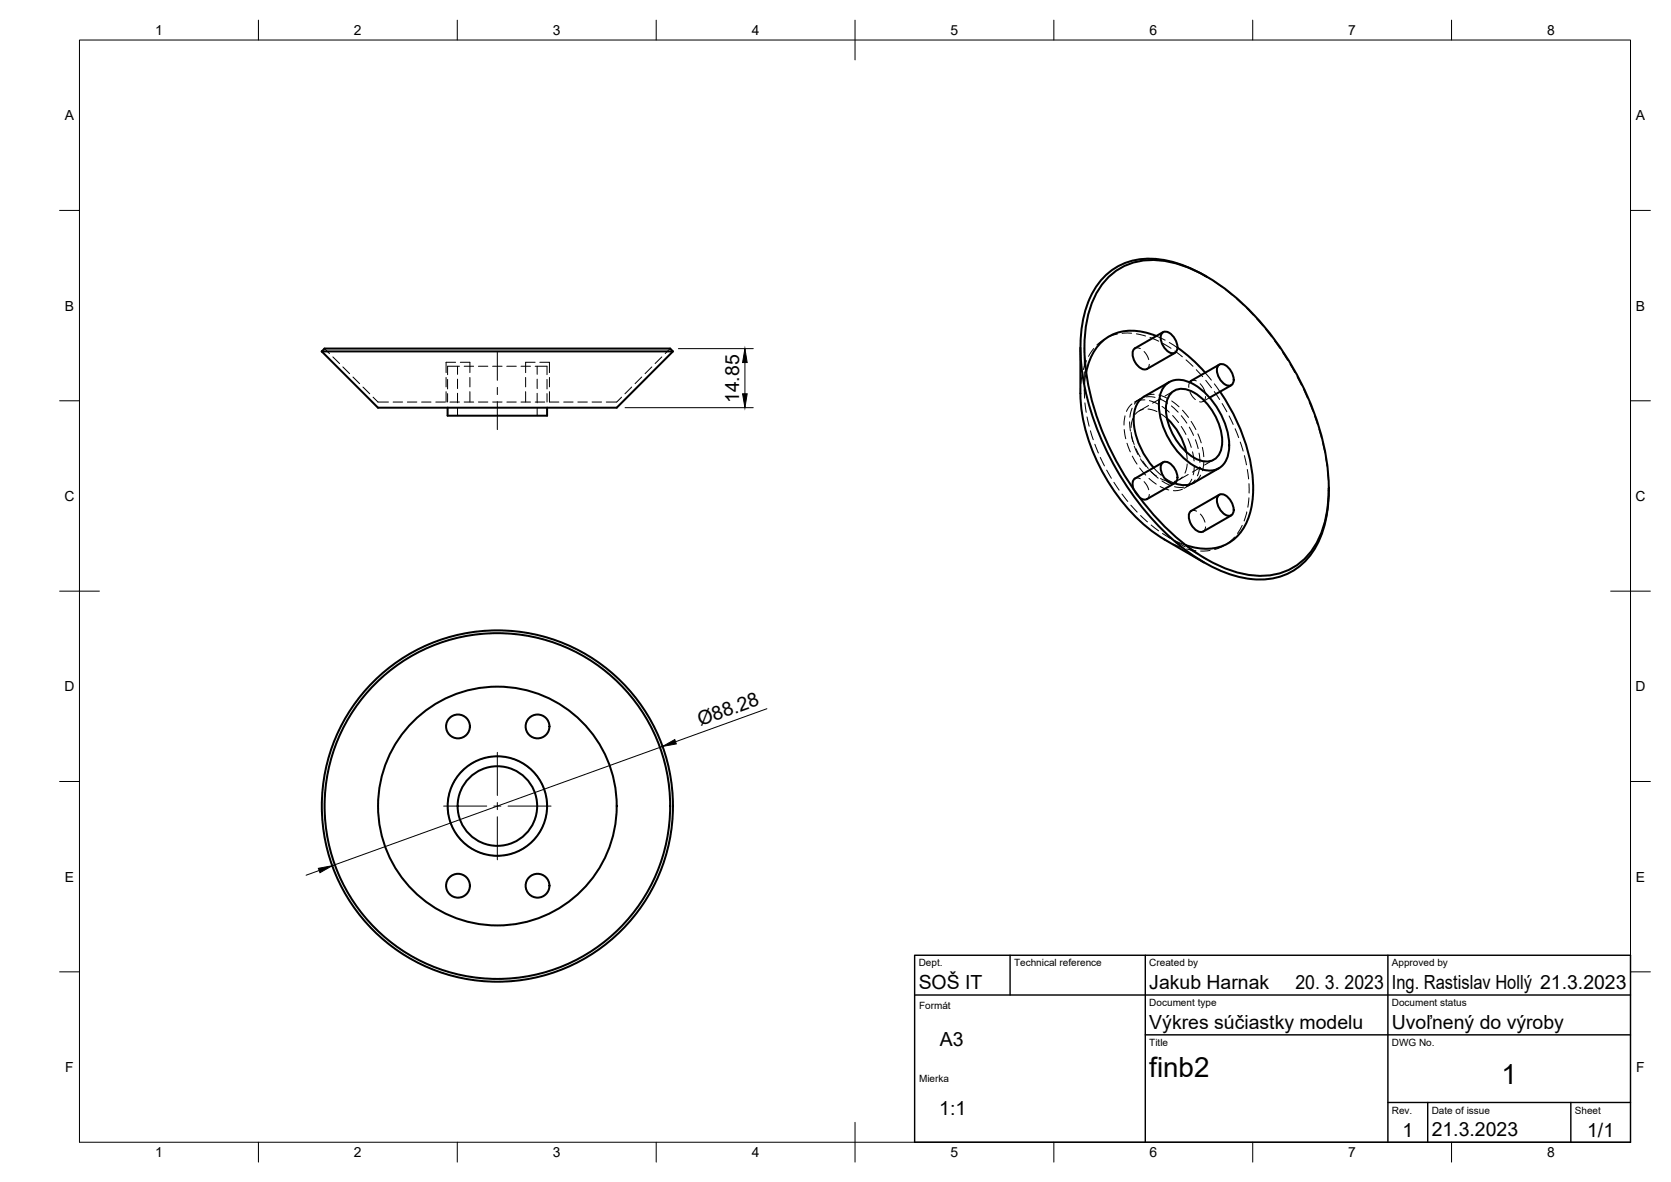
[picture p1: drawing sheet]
<svg xmlns="http://www.w3.org/2000/svg" width="420mm" height="297mm" viewBox="0 0 420 297" stroke-linecap="round" stroke-linejoin="round" font-family="sans-serif">
<!-- layer: Visible -->
<g fill="none" stroke="#000" stroke-width=".51">
<path d="M278.4 70a16.5 16.5 0 0 1 16.5-4 44.2 44.2 0 0 1 20.4 13.2 70.8 70.8 0 0 1 18.5 38.5 32.7 32.7 0 0 1-2.3 17.9 15.8 15.8 0 0 1-17.6 8.9 40.2 40.2 0 0 1-20.6-11.7 71 71 0 0 1-20.3-40.5 32.7 32.7 0 0 1 2.3-17.8l.9-1.7zM303 69.3l.5 .3M303 69.3a26.7 26.7 0 0 0-16.6-4.1 16 16 0 0 0-13 11.2 41 41 0 0 0 0 23.7 71.6 71.6 0 0 0 25.9 39 31.5 31.5 0 0 0 17.3 6.5 15.8 15.8 0 0 0 15.3-10.3 30.7 30.7 0 0 0 2.2-12M80.9 88.3h88.3M81.6 87.6h86.9l.7 .7-14.1 14.2h-60.1l-14.1-14.2zM271.7 87.4v11.5a46.6 46.6 0 0 0 11.8 28.8 37.7 37.7 0 0 0 9.3 7.9l9.9 5.8M290.8 84.4a13.2 13.2 0 0 0-12.6 .6 13 13 0 0 0-5.1 8.6M292.1 83.8a1.8 1.8 0 0 1 2.8 .6l.7 1.1a2.54 2.54 0 0 1-.2 3.2 2.74 2.74 0 0 1-3.1-2.1 3.2 3.2 0 0 1-.2-2.8zM292.4 83.5l-7 4a2.98 2.98 0 0 0 .4 4.1 2.29 2.29 0 0 0 2.6 1.1l7-4M293.2 96.6a5.2 5.2 0 0 1 5.8-.6 18.8 18.8 0 0 1 10 17.3 5 5 0 0 1-7.6 4.4 18.8 18.8 0 0 1-9.9-17.3 6.1 6.1 0 0 1 1.7-3.8zM294 96l-6.3 3.7a6.6 6.6 0 0 0-2.6 6.4 19.9 19.9 0 0 0 5 11.4M294.3 99a4 4 0 0 1 4.9-.8 15 15 0 0 1 8 13.9 4 4 0 0 1-5.9 3.4 15 15 0 0 1-8.1-13.9l.3-1z"/>
<path d="M296.1 87.4l3.5 2.8 3.4 3.5M306.3 91.9a1.8 1.8 0 0 1 2.7 .6l.7 1.1a2.54 2.54 0 0 1-.1 3.2 2.74 2.74 0 0 1-3.2-2 3.2 3.2 0 0 1-.1-2.9zM306.6 91.6l-7.1 4.1-.4 .4M306.8 98.4a44.8 44.8 0 0 1 8.3 25.1 16.2 16.2 0 0 1-4.8 12 12 12 0 0 1-12.2 1.5M309.6 96.8l-5.5 3.1M112.5 102.5v2h25.1v-2M292.1 116.5a1.8 1.8 0 0 1 2.8 .6l.7 1.1a2.54 2.54 0 0 1-.2 3.2 2.74 2.74 0 0 1-3.1-2.1 3.2 3.2 0 0 1-.2-2.8zM292.4 116.2l-7 4a2.19 2.19 0 0 0-.4 2.7M293.5 105.2a16.6 16.6 0 0 1 4.8 8.4M306.5 117.7l-6.4 3.7M286.6 125.1l.8 .4 1-.1M295.4 121.4l-7 4"/>
<path d="M300.1 121.3l-1.2 .5-1.3 .1-2.2-.5M306.3 124.6a1.8 1.8 0 0 1 2.7 .7l.7 1a2.54 2.54 0 0 1-.1 3.2 2.74 2.74 0 0 1-3.2-2 3.2 3.2 0 0 1-.1-2.9zM306.6 124.3l-7.1 4.1a2.98 2.98 0 0 0 .4 4 2.29 2.29 0 0 0 2.6 1.2M309.6 129.5l-7.1 4.1M334.1 122.7v.6"/>
<circle cx="115.2" cy="182.6" r="3"/>
<circle cx="135.2" cy="182.6" r="3"/>
<circle cx="125.1" cy="202.6" r="44.1"/>
<circle cx="125.1" cy="202.6" r="43.4"/>
<circle cx="125.1" cy="202.6" r="30"/>
<circle cx="125.1" cy="202.6" r="12.5"/>
<circle cx="125.1" cy="202.6" r="10"/>
<circle cx="115.2" cy="222.6" r="3"/>
<circle cx="135.2" cy="222.6" r="3"/>
</g>
<!-- layer: Hidden -->
<g fill="none" stroke="#000" stroke-width=".25">
<path d="M303 69.3l1.2 .7M305.2 70.7l2 1.4M308.1 72.8l1.9 1.5M310.9 75l1.7 1.7M313.5 77.5l1.6 1.7M81.6 87.6l1.2 1.2M83.7 89.7l1.7 1.7M86.2 92.2l1.7 1.7M88.8 94.7l1.6 1.7M91.3 97.3l1.7 1.7M93.8 99.8l1.2 1.2h2.7M112.2 94.9v2.3"/>
<path d="M112.2 98.4v2.6M112.5 95.3v2.4M112.5 98.9v2.1M114.6 91h-2.4v2.6M115 92v2.1M115 95.3v2.3M115 98.8v2.4M115.5 92h-3v2.2M115.7 91h2.5v2.6M116.7 92h2.4M118.2 94.9v2.3M118.2 98.4v2.6"/>
<path d="M120.3 92h2.4M123.9 92h2.3M127.4 92h2.4M131 92h2.4M132.2 94.9v2.3M132.2 98.4v2.6M134.6 91h-2.4v2.6M134.6 92h2.9v2.2M135.1 92v2.1M135.1 95.3v2.3M135.1 98.8v2.4M135.7 91h2.5v2.6"/>
<path d="M137.5 95.3v2.4M137.5 98.9v2.1M138.2 98.4v2.6h2.3M138.2 94.9v2.3M156.3 99.8l-1.2 1.2h-2.7M158.8 97.3l-1.7 1.7M161.4 94.7l-1.7 1.7M163.9 92.2l-1.7 1.7M166.4 89.7l-1.7 1.7M168.5 87.6l-1.2 1.2M271.7 97.6v1.3M272.1 94l-.3 2.4"/>
<path d="M272.6 87.4v1.3M272.6 89.9v2.3M272.6 93.4v2.4M272.6 97v1.3M272.7 97.7v2.4M273.1 93.6l-.4 2.9M273.2 90.6l-.8 2.3M275 87.6l-1.3 2M277.7 85.2l-1.9 1.5M281 83.9l-2.3 .8M284.5 83.7l-2.3 .1M285.4 87.5l.5-.1 .8 .2"/>
<path d="M285.7 83.9l2.3 .5M287.7 88.3l.5 .8 .6 1.3M288.1 99.7l2.3 .2M289 91.6l-.2 .7-.4 .4M289.2 84.8l2.2 1M290.2 99.1l-1.5 .1-1.1 .5M290.7 84.5l2.3 1M291.4 99.3l2.2 .8M292.4 86.3l2 1.2M294 86.1l2.1 1.3M295.3 98.2l-2.4 1.3M295.4 88.2l1.9 1.5"/>
<path d="M298.2 90.4l1.8 1.7M299.1 96.1l-.2 1.3M299.2 98.5l.7 1.2 .7 .7M299.5 95.7l.6-.1 .7 .1M300.8 92.9l1.6 1.8M301.8 96.4l.6 .8 .6 1.3M303 93.7l1.6 1.8M303.1 99.6a1.2 1.2 0 0 1-1.5 1.4M303.2 95.6l1.4 1.9M304.1 99.9l-1.6 1M305.3 98.4l1.4 2M305.3 96.5l1.4 2"/>
<path d="M315.9 80.1l1.6 1.8M318.3 82.8l1.4 1.9M320.4 85.6l1.4 2M322.5 88.5l1.3 2.1M324.4 91.6l1.2 2M326.1 94.7l1.1 2.1M327.8 97.9l.9 2.1M98.8 101h2.4M102.4 101h2.4M106 101h2.4M109.6 101h2.4M113.1 101h2.4"/>
<path d="M115 102.4v2.1M116.7 101h2.4M120.3 101h2.4M123.9 101h2.3M127.4 101h2.4M131 101h2.4M134.6 101h2.4M135.1 102.4v2.1M141.7 101h2.4M145.3 101h2.4M148.9 101h2.4M272.8 101.2l.3 2.4"/>
<path d="M273.3 104.8l.6 2.3M274.2 108.3l.7 2.2M275.3 111.6l.9 2.2M276.6 114.9l1.1 2.2M278.3 118.1l1.1 2.1M282.7 108l.4 2.3M282.9 104.5l-.3 2.3M283.4 111.4l.8 2.2M284 106l.2 2.3M284.4 108.6l.4 2.4M284.5 109.5l.7 2.2M284.6 101.5l-.6 .6-.7 1.3"/>
<path d="M284.7 102.6l-.6 2.2M284.7 114.6l1.2 2M284.9 105.1l-.5 2.3M285.2 112.1l1 2.2M285.6 112.8l1.1 2.1M286.6 117.6l1.5 1.8M286.6 100.3l-1.4 .8M286.8 115.3l1.4 1.9M287 100.1l-.9 .5-.9 1M287.3 115.9l1.4 1.8M287.5 102.9l-1.2 .4-.8 .8M287.9 100.5l-1.4 .1-.9 .3"/>
<path d="M288.6 102.8l2.3 .6M288.8 101.9l-2.3 1.3M289 118.1l1.8 1.5M289 100.7l2.2 .8M289.5 118.6l1.7 1.6M290.1 117.5l1.9 1.9M291.5 100.2l2.1 1.1M291.9 100.1l-2.1 1.2M292 104l1.4 1.2M292.2 102.1l1.8 1.5M294.5 102l1.7 1.6M294.6 100.8l1.9 1.4"/>
<path d="M294.9 104.4l1.4 1.8M297 107.2l1.2 2M297 104.5l1.4 1.8M297.3 119.9l-1 .7-1.1 .4M297.3 103.1l1.5 1.8M298.3 113.6l.2 1.8M298.5 116.6l-.6 2.3M298.7 110.2l.8 2.2M298.8 119.2l-2.4 1.4M299 107.3l1.1 2.1M299.5 105.9l1.2 2.1M299.8 113.5l.4 2.3"/>
<path d="M300.3 117l-.3 2.3M300.6 110.5l.7 2.2M301.2 109l.8 2.3M301.5 113.9l.2 2.3M301.6 117.3l-.5 2.3M301.9 119.4l-.9 1.2-.9 .8M301.9 117.5l-2.1 1.1M302.3 112.4l.4 2.4M302.7 116l-.4 2.3M305.2 115.5l-2.3 1.3M307.3 101.4l1.2 2.1M309 104.5l1.1 2.2"/>
<path d="M310.6 107.7l.8 2.3M311.8 111.1l.8 2.3M312.9 114.5l.5 2.3M313.6 118l.3 2.4M329.2 101.1l.9 2.2M330.5 104.5l.8 2.2M331.6 107.9l.7 2.2M332.6 111.3l.5 2.3M333.3 114.8l.4 2.3M333.8 118.3l.2 2.4M280.1 121.2l1.3 2M282.1 124.1l1.5 1.9"/>
<path d="M284.3 126.9l1.6 1.8M285 122.9l.4 .9 1.2 1.3M285.4 120.3l.5-.2 .8 .2M286.8 129.5l1.7 1.7M287.7 121l.8 1.2 .3 .9M288.9 120.2l1.8 1.5M289 124.3l-.2 .7-.4 .4M289.4 131.9l1.9 1.5M291.7 122.3l2.2 .8M291.8 120.3l2.2 .7M292.2 120.9l2 1.1M292.3 134.1l2 1.2"/>
<path d="M292.8 135.6l1.1 .6M292.9 120.1l2.4 1.3M293.8 135l1.1 .6M295 136.7l2.2 .9M295.3 122.3l2.3 .1M295.4 135.9l2.7 1.1M296 136.3l2 1.1M297.3 122.9l-1.2 .4h-1.1M298.4 138l2.3 .4M299 138l2.1 1.2M299.1 121.9l-1.4 .8M299.5 128.4l.6-.1 .8 .2"/>
<path d="M299.7 120.4l-.6 1.1-.8 .8M300.5 120.6l-.6 .7-1.1 .8M301.8 129.2l.6 .7 .6 1.3M302.1 139.8l1.2 .7M303.1 132.4l-.2 .8-.4 .4M304.2 138.3l-2.3 .2M307.6 137.2l-2.2 .9M310.4 135l-1.8 1.6M312.4 132l-1.3 2.1M313.5 128.6l-.7 2.3M314 125.1l-.2 2.4M314 121.5l.1 2.4"/>
<path d="M334.1 121.9v1.4M113.1 199.1l-.5 2.3M114.5 195.8l-1 2.1M116.9 193.1l-1.7 1.7M119.9 191.2l-2.1 1.2M123.3 190.2l-2.3 .6M124.5 190.1l2.3 .1M128 190.4l2.2 .8M131.3 191.8l1.9 1.3M134.1 194l1.5 1.8M136.2 196.8l.8 2.3M112.6 202.6l.2 2.3"/>
<path d="M113.1 206.1l.9 2.2M114.6 209.3l1.4 1.9M116.9 212l1.9 1.4M119.9 213.9l2.2 .8M123.3 215l2.4 .1M129.2 214.4l-2.3 .5M132.3 212.7l-2 1.2M134.9 210.3l-1.7 1.7M136.7 207.2l-1.1 2.1M137.3 200.2l.3 2.4M137.5 203.7l-.4 2.4"/>
</g>
<!-- layer: BORDER -->
<g fill="none" stroke="#000" stroke-width=".25">
<path d="M20 10.1h390v276.9h-390zM65 5.1v5M115 5.1v5M165 5.1v5M215 5.1v10M265 5.1v5M315 5.1v5M365 5.1v5M15 52.9h5M410 52.9h5M15 100.7h5M410 100.7h5"/>
<path d="M15 148.6h10M405 148.6h10M15 196.4h5M410 196.4h5M15 244.2h5M410 244.2h5M65 287v5M115 287v5M165 287v5M215 282.1v9.9M265 287v5M315 287v5"/>
<path d="M365 287v5"/>
</g>
<!-- layer: TITLEBLOCK -->
<path d="M230 240.1h180v46.9h-180zM230 250h180M254 240.1v9.9M288 240.1v46.9M349 240.1v46.9M288 260.1h122M349 277.1h61M359 277.1v9.9M395 277.1v9.9" fill="none" stroke="#000" stroke-width=".36"/>
<!-- layer: FD_Dimensions -->
<path d="M170.6 87.6h18.8M187.3 91.1v7.9M157.2 102.5h32.2M192.8 178.1l-22.9 8.3M166.6 187.6l-83.1 30M80.2 218.8l-3.2 1.1" fill="none" stroke="#000" stroke-width=".25"/>
<path d="M186.7 99h1.2l-.6 3.5zM187.3 87.6l.6 3.5h-1.2zM166.6 187.6l3.1-1.7 .4 1.1zM80.1 218.2l3.4-.6-3 1.7z" fill="#000" stroke="#000" stroke-width=".25"/>
<!-- layer: Smart Centers -->
<path d="M125.1 88.5v7.1M125.1 97.4v1.8M125.1 100.9v7.1M125.1 189.1v10.8M111.5 202.6h10.9M124.2 202.6h1.7M125.1 201.7v1.8M125.1 205.3v10.8M127.7 202.6h10.9" fill="none" stroke="#000" stroke-width=".25"/>
<g font-size="7">
<text x="289" y="270.6">finb2</text>
<text x="377.5" y="272.3">1</text>
</g>
<g font-size="4.9">
<text x="185.8" y="101.3" transform="rotate(-90 185.8 101.3)">14.85</text>
<text x="176.1" y="182.5" transform="rotate(-20 176.1 182.5)">Ø88.28</text>
<text x="231" y="248.5">SOŠ IT</text>
<text x="289" y="248.5">Jakub Harnak</text>
<text x="325.7" y="248.5">20. 3. 2023</text>
<text x="350" y="248.5">Ing. Rastislav Hollý 21.3.2023</text>
<text x="236.3" y="262.9">A3</text>
<text x="289" y="258.6">Výkres súčiastky modelu</text>
<text x="350" y="258.6">Uvoľnený do výroby</text>
<text x="236.2" y="280.2">1:1</text>
<text x="352.6" y="285.7">1</text>
<text x="360" y="285.5">21.3.2023</text>
<text x="399.1" y="285.7">1/1</text>
</g>
<g font-size="3.5">
<text x="39" y="8.8">1</text>
<text x="89" y="8.8">2</text>
<text x="139" y="8.8">3</text>
<text x="189" y="8.8">4</text>
<text x="239" y="8.8">5</text>
<text x="289" y="8.8">6</text>
<text x="339" y="8.8">7</text>
<text x="389" y="8.8">8</text>
<text x="16.3" y="30.2">A</text>
<text x="411.3" y="30.2">A</text>
<text x="16.3" y="78">B</text>
<text x="411.3" y="78">B</text>
<text x="16.2" y="125.9">C</text>
<text x="411.2" y="125.9">C</text>
<text x="16.2" y="173.7">D</text>
<text x="411.2" y="173.7">D</text>
<text x="16.3" y="221.6">E</text>
<text x="411.3" y="221.6">E</text>
<text x="16.4" y="269.4">F</text>
<text x="411.4" y="269.4">F</text>
<text x="39" y="290.8">1</text>
<text x="89" y="290.8">2</text>
<text x="139" y="290.8">3</text>
<text x="189" y="290.8">4</text>
<text x="239" y="290.8">5</text>
<text x="289" y="290.8">6</text>
<text x="339" y="290.8">7</text>
<text x="389" y="290.8">8</text>
</g>
<g font-size="2.5">
<text x="231" y="242.9">Dept.</text>
<text x="255" y="242.9">Technical reference</text>
<text x="289" y="242.9">Created by</text>
<text x="350" y="242.9">Approved by</text>
<text x="231.1" y="253.6">Formát</text>
<text x="289" y="252.8">Document type</text>
<text x="350" y="252.8">Document status</text>
<text x="289" y="262.9">Title</text>
<text x="350" y="262.9">DWG No.</text>
<text x="231.1" y="272">Mierka</text>
<text x="350" y="279.9">Rev.</text>
<text x="360" y="279.9">Date of issue</text>
<text x="396" y="279.9">Sheet</text>
</g>
</svg>
